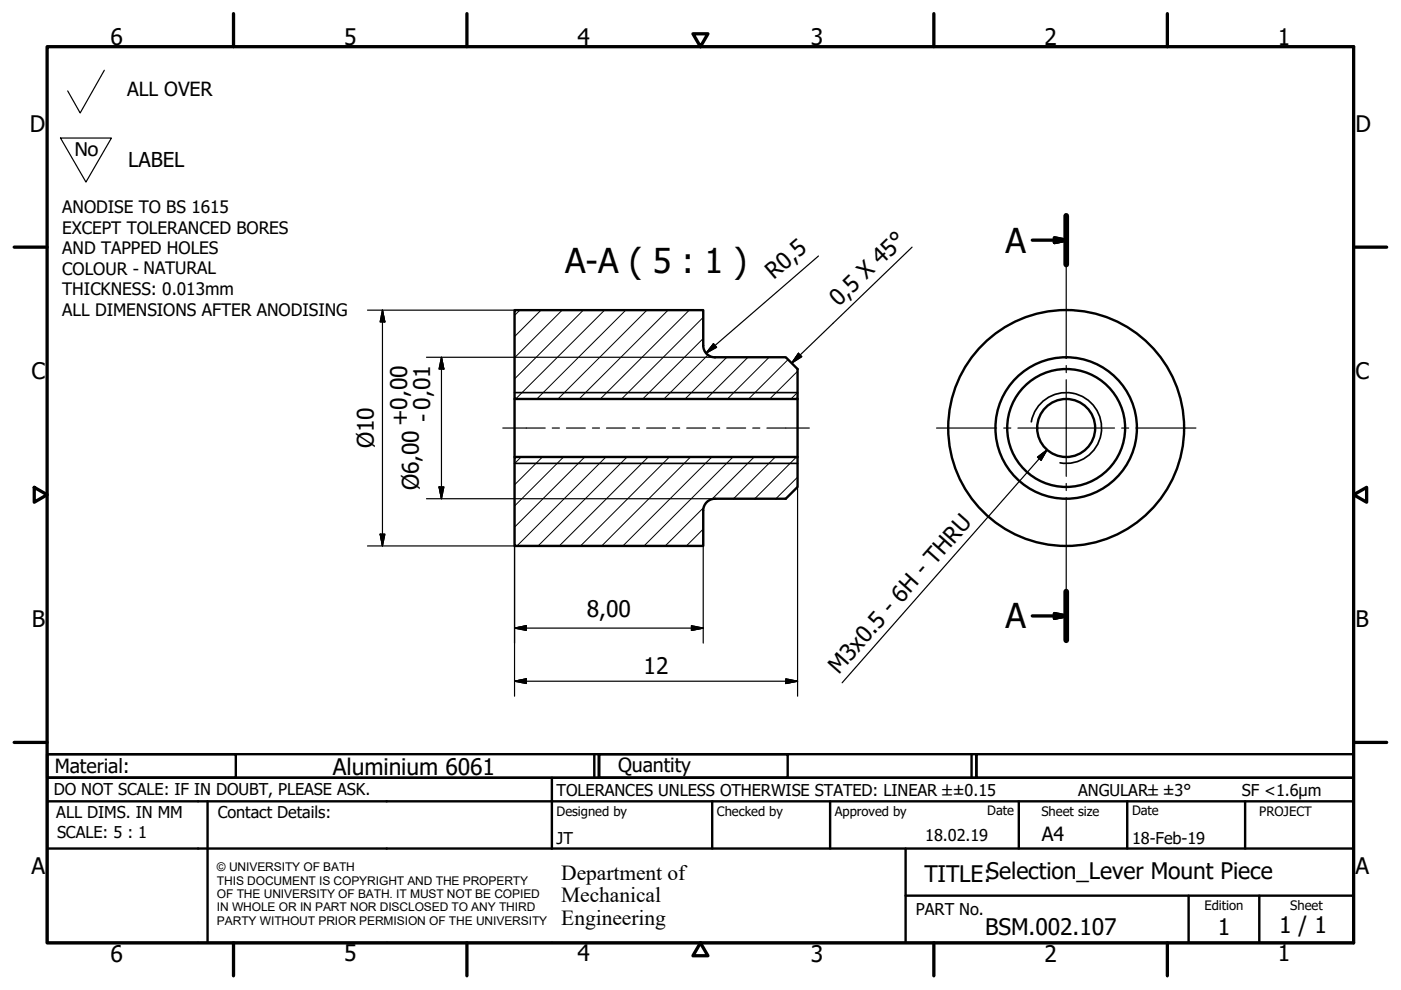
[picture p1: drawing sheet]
<svg xmlns="http://www.w3.org/2000/svg" width="297mm" height="210mm" viewBox="0 0 297 210" stroke-linecap="round" stroke-linejoin="round" font-family="sans-serif">
<!-- layer: Hatch (ISO) -->
<g fill="none" stroke="#000" stroke-width=".21">
<path d="M110.2 65.8l-1.1 1.1M114.7 65.8l-5.6 5.6M119.2 65.8l-10.1 10.1M123.7 65.8l-14.6 14.5M128.2 65.8l-18.9 18.8M132.7 65.8l-18.9 18.8M137.2 65.8l-18.9 18.8M141.6 65.8l-18.8 18.8M146.1 65.8l-18.8 18.8M149.1 71.8l-12.8 12.8M149.1 67.3l-17.3 17.3M150.1 75.2l-9.3 9.4"/>
<path d="M154.1 75.7l-8.9 8.9M158.6 75.7l-8.9 8.9M163.1 75.7l-8.9 8.9M167.1 76.2l-8.4 8.4M169.1 78.7l-5.9 5.9M110.5 96.9l-1.4 1.4M115 96.9l-5.9 5.9M119.5 96.9l-10.4 10.4M124 96.9l-14.9 14.9M128.5 96.9l-18.9 18.9M132.9 96.9l-18.8 18.9M137.4 96.9l-18.8 18.9"/>
<path d="M141.9 96.9l-18.8 18.9M146.4 96.9l-18.8 18.9M150.9 96.9l-18.8 18.9M155.4 96.9l-18.9 18.9M159.9 96.9l-9 9M164.4 96.9l-8.9 8.8M168.9 96.9l-8.9 8.8M169.1 83.2l-1.4 1.4M149.1 112.2l-3.6 3.6M149.2 107.6l-8.2 8.2M169.1 101.2l-4.6 4.5"/>
</g>
<!-- layer: Visible (ISO) -->
<g fill="none" stroke="#000" stroke-width=".51">
<path d="M109.1 65.8h40v7.5a2.48 2.48 0 0 0 2.5 2.4h15l2.5 2.5v6.4h-60zM109.1 96.9h60v6.3l-2.5 2.5h-15a2.51 2.51 0 0 0-2.5 2.6v7.5h-40zM109.1 84.6v12.3M169.1 84.6v12.3"/>
<circle cx="226" cy="90.7" r="25"/>
<circle cx="226" cy="90.7" r="15"/>
<circle cx="226" cy="90.7" r="12.5"/>
<circle cx="226" cy="90.7" r="6.1"/>
</g>
<!-- layer: Visible Narrow (ISO) -->
<path d="M109.1 83.2h60M109.1 98.2h60M218.7 89.4a7.5 7.5 0 0 1 8.7-6 7.5 7.5 0 0 1 6 8.6 7.5 7.5 0 0 1-8.7 6.1" fill="none" stroke="#000" stroke-width=".36"/>
<!-- layer: Section Line (ISO) -->
<path d="M226.1 45.8v10.3M226.1 125.4v10.4" fill="none" stroke="#000" stroke-width="1.2"/>
<path d="M218.9 50.9h7.2M223.6 50.4l2.5 .5-2.5 .5zM218.9 130.6h7.2M223.6 130.1l2.5 .5-2.5 .5z" fill="none" stroke="#000" stroke-width=".7"/>
<path d="M223.6 51.4l2.5-.5zM223.6 50.4l2.5 .5-2.5 .5zM223.6 131.1l2.5-.5zM223.6 130.1l2.5 .5-2.5 .5z" fill="#000" stroke="#000" stroke-width=".7"/>
<!-- layer: Border (ISO) -->
<g fill="none" stroke="#000" stroke-width=".7">
<path d="M10 9.9h277v190h-277zM49.5 2.9v7M99 2.9v7M146.9 7.2h3.2l-1.6 2.7zM198 2.9v7M247.5 2.9v7M3 52.4h7M287 52.4h7M7.3 103.3l2.7 1.6-2.7 1.6zM287 104.9l2.8-1.6v3.2zM3 157.4h7M287 157.4h7"/>
<path d="M49.5 199.9v7M99 199.9v7M148.5 199.9l1.6 2.7h-3.2zM198 199.9v7M247.5 199.9v7"/>
</g>
<!-- layer: Title (ISO) -->
<g fill="none" stroke="#000" stroke-width=".51">
<path d="M10 159.9h40v5h-40zM10 159.9h117v5h-117zM126 159.9v5M127 159.9h40v5h-40zM127 159.9h80v5h-80zM206 159.9v5M207 159.9h80v5h-80zM10 169.9v-5h277v5M10 169.9h277v30h-277zM10 179.9h277M44 169.9v30M117 164.9v15"/>
<path d="M151 169.9v10M176 169.9v10M192 179.9v20M216 169.9v10M239 169.9v10M264 169.9v10M192 189.9h95M252 189.9v10M267 189.9v10"/>
</g>
<!-- layer: Centerline (ISO) -->
<g fill="none" stroke="#000" stroke-width=".25">
<path d="M106.6 90.8h9M117.1 90.8h1.5M120.1 90.8h4M125.6 90.8h1.5M128.6 90.8h4M134.1 90.8h1.5M137.1 90.8h4M142.6 90.8h1.5M145.6 90.8h4M151.1 90.8h1.5M154.1 90.8h4M159.6 90.8h1.5"/>
<path d="M162.6 90.8h9"/>
</g>
<!-- layer: Center Mark (ISO) -->
<path d="M226.1 48v28M226.1 77.5v1.5M198.6 90.8h12.7M212.8 90.8h1.5M215.8 90.8h20.5M226.1 80.5v20.5M237.8 90.8h1.5M240.8 90.8h12.8M226.1 102.5v1.5M226.1 105.5v27.5" fill="none" stroke="#000" stroke-width=".25"/>
<!-- layer: Sketch Geometry (ISO) -->
<path d="M22.1 14.9l-5.1 9.1-2.6-4.7M12.8 29.3h10.8l-5.4 9.3z" fill="none" stroke="#000" stroke-width=".25"/>
<!-- layer: Dimension (ISO) -->
<g fill="none" stroke="#000" stroke-width=".25">
<path d="M173.5 54.3l-23.8 20.6M77.9 65.8h31.2M81.1 65.8l.5 2.5h-1zM81.1 65.8v50M90.4 75.7h61.2M93.6 75.7l.5 2.5h-1zM93.6 75.7v30M151.3 72.9l.6 .7-2.2 1.3zM77.9 115.8h31.2v31.8M80.6 113.3h1l-.5 2.5zM90.4 105.7h61.2M93.1 103.2h1l-.5 2.5z"/>
<path d="M149.1 115.8v20.5M169.1 103.2v44.4M109.1 133.2l2.5-.5v1zM109.1 133.2h40M146.6 132.7l2.5 .5-2.5 .5zM109.1 144.4l2.5-.5v1zM109.1 144.4h60M166.6 143.9l2.5 .5-2.5 .5z"/>
</g>
<g fill="#000" stroke="#000" stroke-width=".25">
<path d="M81.1 65.8l.5 2.5zM81.1 65.8l.5 2.5h-1zM93.6 75.7l.5 2.5zM93.6 75.7l.5 2.5h-1zM151.3 72.9l-1.6 2zM151.3 72.9l.6 .7-2.2 1.3zM80.6 113.3l.5 2.5zM80.6 113.3h1l-.5 2.5zM93.1 103.2l.5 2.5zM93.1 103.2h1l-.5 2.5zM109.1 133.2l2.5-.5zM109.1 133.2l2.5-.5v1z"/>
<path d="M146.6 133.7l2.5-.5zM146.6 132.7l2.5 .5-2.5 .5zM109.1 144.4l2.5-.5zM109.1 144.4l2.5-.5v1zM166.6 144.9l2.5-.5zM166.6 143.9l2.5 .5-2.5 .5z"/>
</g>
<!-- layer: Symbol (ISO) -->
<path d="M193.4 52.4l-25.5 24.6M169.3 74.9l.7 .7-2.1 1.4zM220 96.9l2-1.5-1.3 2.2zM222 95.4l-43.5 49.4" fill="none" stroke="#000" stroke-width=".25"/>
<path d="M169.3 74.9l-1.4 2.1zM169.3 74.9l.7 .7-2.1 1.4zM222 95.4l-1.3 2.2zM220 96.9l2-1.5-1.3 2.2z" fill="#000" stroke="#000" stroke-width=".25"/>
<g font-size="7.3">
<text x="213.2" y="53.5">A</text>
<text x="119.8" y="57.8">A-A ( 5 : 1 )</text>
<text x="213.2" y="133.2">A</text>
</g>
<g font-size="4.8">
<text x="23.4" y="9.5">6</text>
<text x="72.9" y="9.5">5</text>
<text x="122.4" y="9.5">4</text>
<text x="171.9" y="9.5">3</text>
<text x="221.4" y="9.5">2</text>
<text x="270.9" y="9.5">1</text>
<text x="6.3" y="27.9">D</text>
<text x="287.4" y="27.9">D</text>
<text x="164" y="59.3" transform="rotate(-41 164 59.3)">R0,5</text>
<text x="177.8" y="65.1" transform="rotate(-44 177.8 65.1)">0,5 X 45°</text>
<text x="6.7" y="80.4">C</text>
<text x="287.4" y="80.4">C</text>
<text x="91.4" y="89.5" transform="rotate(-90 91.4 89.5)">- 0,01</text>
<text x="79.3" y="95.1" transform="rotate(-90 79.3 95.1)">Ø10</text>
<text x="86.5" y="90.4" transform="rotate(-90 86.5 90.4)">+0,00</text>
<text x="88.8" y="104" transform="rotate(-90 88.8 104)">Ø6,00</text>
<text x="124.4" y="130.8">8,00</text>
<text x="6.8" y="132.9">B</text>
<text x="287.4" y="132.9">B</text>
<text x="136.5" y="142.9">12</text>
<text x="177.8" y="143.1" transform="rotate(-49 177.8 143.1)">M3x0.5 - 6H - THRU</text>
<text x="70.6" y="164.4">Aluminium 6061</text>
<text x="6.7" y="185.4">A</text>
<text x="287.4" y="185.4">A</text>
<text x="196" y="187">TITLE:Selection_Lever Mount Piece</text>
<text x="271.2" y="197.9">1 / 1</text>
<text x="23.4" y="203.9">6</text>
<text x="72.9" y="203.8">5</text>
<text x="122.4" y="203.8">4</text>
<text x="171.9" y="203.9">3</text>
<text x="208.9" y="198.2">BSM.002.107</text>
<text x="221.4" y="203.9">2</text>
<text x="258.2" y="198.2">1</text>
<text x="270.9" y="203.8">1</text>
</g>
<text font-size="4.7" x="15.7" y="33">No</text>
<g font-size="4.6">
<text x="119" y="186.5">Department of</text>
<text x="119" y="191.3">Mechanical</text>
<text x="119" y="196">Engineering</text>
</g>
<text font-size="4.3" x="27.2" y="35.5">LABEL</text>
<g font-size="4.1">
<text x="27" y="20.4">ALL OVER</text>
<text x="11.6" y="163.9">Material:</text>
<text x="131" y="163.7">Quantity</text>
<text x="220.9" y="178.4">A4</text>
</g>
<g font-size="3.6">
<text x="13.2" y="45.2">ANODISE TO BS 1615</text>
<text x="13.2" y="49.5">EXCEPT TOLERANCED BORES</text>
<text x="13.2" y="53.9">AND TAPPED HOLES</text>
<text x="13.2" y="58.2">COLOUR - NATURAL</text>
<text x="13.2" y="62.6">THICKNESS: 0.013mm</text>
<text x="13.2" y="66.9">ALL DIMENSIONS AFTER ANODISING</text>
</g>
<g font-size="3.5">
<text x="11.4" y="168.5">DO NOT SCALE: IF IN DOUBT, PLEASE ASK.</text>
<text x="11.9" y="173.5">ALL DIMS. IN MM</text>
<text x="46.2" y="173.5">Contact Details:</text>
<text x="118" y="168.8">TOLERANCES UNLESS OTHERWISE STATED: LINEAR ±±0.15</text>
<text x="228.6" y="168.8">ANGULAR±±3°</text>
<text x="263.3" y="168.8">SF &lt;1.6µm</text>
<text x="12.1" y="177.6">SCALE: 5 : 1</text>
<text x="118" y="178.9">JT</text>
<text x="196.2" y="178.3">18.02.19</text>
<text x="240" y="178.9">18-Feb-19</text>
<text x="194.2" y="194.1">PART No.</text>
</g>
<g font-size="2.8">
<text x="118" y="173">Designed by</text>
<text x="152" y="173">Checked by</text>
<text x="177" y="173">Approved by</text>
<text x="209.3" y="172.9">Date</text>
<text x="220.8" y="173">Sheet size</text>
<text x="240" y="172.9">Date</text>
<text x="267" y="172.9">PROJECT</text>
<text x="255.4" y="193">Edition</text>
<text x="273.6" y="193">Sheet</text>
</g>
<g font-size="2.5">
<text x="46" y="184.7">© UNIVERSITY OF BATH</text>
<text x="46" y="187.6">THIS DOCUMENT IS COPYRIGHT AND THE PROPERTY</text>
<text x="46" y="190.4">OF THE UNIVERSITY OF BATH. IT MUST NOT BE COPIED</text>
<text x="46" y="193.2">IN WHOLE OR IN PART NOR DISCLOSED TO ANY THIRD</text>
<text x="46" y="196.1">PARTY WITHOUT PRIOR PERMISION OF THE UNIVERSITY</text>
</g>
</svg>
